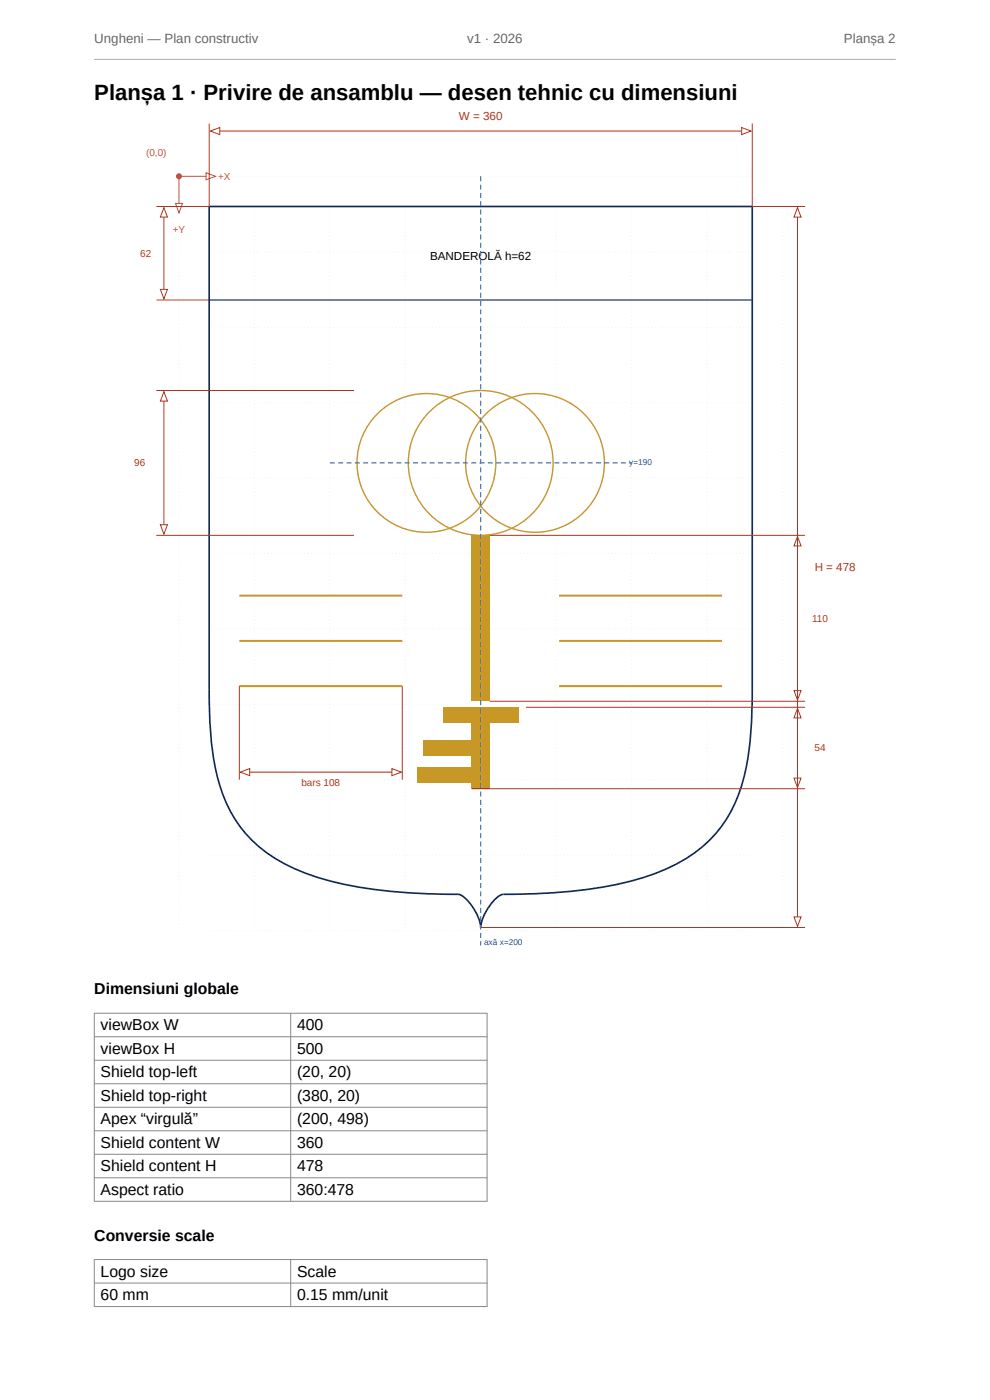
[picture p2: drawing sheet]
<svg xmlns="http://www.w3.org/2000/svg" width="210mm" height="297mm" viewBox="0 0 210 297" stroke-linecap="round" stroke-linejoin="round" font-family="sans-serif">
<path d="M20 12.6h170" fill="none" stroke="#aaa" stroke-width=".21"/>
<g fill="none" stroke="#ddd" stroke-width=".21" stroke-dasharray=".1 .7" stroke-linecap="butt">
<path d="M44.4 37.4h115.2M38 43.8v153M44.4 53.4h115.2M54 43.8v153M70 43.8v153M86 43.8v153M102 43.8v153M118 43.8v153M134 43.8v153M150 43.8v153M166 43.8v153M44.4 69.4h115.2"/>
<path d="M44.4 85.4h115.2M44.4 101.4h115.2M44.4 117.4h115.2M44.4 133.4h115.2M44.4 149.4h115.2M44.4 165.4h115.2M44.4 181.4h115.2M44.4 197.4h115.2"/>
</g>
<path d="M44.4 43.8h115.2v102.4a74.3 74.3 0 0 1-2.2 20.2 27 27 0 0 1-15.6 17.7 69.1 69.1 0 0 1-23.9 5.3l-11.1 .3a6.6 6.6 0 0 0-3.6 3.5 7.9 7.9 0 0 0-1.2 3.6 10.2 10.2 0 0 0-4.3-6.9l-.5-.2a104.4 104.4 0 0 1-28.5-3.2 32.8 32.8 0 0 1-17.6-10.9 33.6 33.6 0 0 1-6.2-17.3 105.1 105.1 0 0 1-.5-12.1z" fill="none" stroke="#102a5c" stroke-width=".35"/>
<path d="M44.4 63.6h115.2" fill="none" stroke="#102a5c" stroke-width=".25"/>
<g fill="none" stroke="#c89826" stroke-width=".28">
<circle cx="90.4" cy="98.2" r="14.7"/>
<circle cx="102" cy="98.2" r="15.4"/>
<circle cx="113.5" cy="98.2" r="14.7"/>
</g>
<g fill="#c89826">
<path d="M100 113.6h3.9v35.2h-3.9z"/>
<path d="M94 150h16v3.2h-16z"/>
<path d="M100 153.2h3.9v14.1h-3.9z"/>
<path d="M89.8 157.1h10.2v3.2h-10.2z"/>
<path d="M88.5 162.8h11.5v3.2h-11.5z"/>
</g>
<path d="M50.8 126.4h34.5M50.8 136h34.5M118.6 126.4h34.6M118.6 136h34.6M50.8 145.6h34.5M118.6 145.6h34.6" fill="none" stroke="#c89826" stroke-width=".42"/>
<circle cx="38" cy="37.4" r=".64" fill="#ff4136"/>
<path d="M43.7 37.4h-5.7v5.8M43.7 36.7l2 .7-2 .8zM37.2 43.2h1.5l-.7 2z" fill="none" stroke="#ff4136" stroke-width=".21"/>
<g fill="none" stroke="#a32" stroke-width=".21">
<path d="M44.4 26.2v17.6h-11.2M44.6 27.8l2-.7v1.5zM46.6 27.8h110.7M157.3 27.1l2 .7-2 .8zM159.6 26.2v17.6h11.2M34.8 44.1l.7 2h-1.5zM34.8 46.1v15.3M169.2 46.1v148.4M169.2 44.1l.7 2h-1.5zM33.2 63.6h11.2M34 61.4h1.5l-.7 2zM33.2 82.8h41.9"/>
<path d="M34.8 83.1l.7 2h-1.5zM34.8 85.1v26.2M33.2 113.6h41.9M34 111.3h1.5l-.7 2zM103.9 113.6h66.9M169.2 113.8l.7 2h-1.5zM50.8 145.6v19.8M85.3 145.6v19.8M103.9 148.8h66.9M111.6 150h59.2M168.4 146.5h1.5l-.7 2zM169.2 150.3l.7 2h-1.5z"/>
<path d="M51 163.8l2-.7v1.5zM53 163.8h30.1M83.1 163.1l2 .7-2 .8zM100 167.3h70.8M168.4 165.1h1.5l-.7 2zM102 196.8h68.8M168.4 194.5h1.5l-.7 2z"/>
</g>
<path d="M102 37.4v163.2M70 98.2h64" fill="none" stroke="#1a5fb4" stroke-width=".21" stroke-dasharray="1.1 .7" stroke-linecap="butt"/>
<g fill="none" stroke="#888" stroke-width=".21">
<path d="M19.9 215h83.5M19.9 219.9h83.5M20 214.9v40M61.7 214.9v40M103.3 214.9v40M19.9 224.9h83.5M19.9 229.9h83.5M19.9 234.9h83.5M19.9 239.9h83.5M19.9 244.9h83.5M19.9 249.9h83.5M19.9 254.8h83.5"/>
<path d="M19.9 267.2h83.5M19.9 272.2h83.5M19.9 277.2h83.5M20 267.2v10M61.7 267.2v10M103.3 267.2v10"/>
</g>
<text font-size="4.7" x="20" y="21.2">Planșa 1 · Privire de ansamblu — desen tehnic cu dimensiuni</text>
<g font-size="3.4">
<text x="20" y="210.9">Dimensiuni globale</text>
<text x="21.3" y="218.6">viewBox W</text>
<text x="63" y="218.6">400</text>
<text x="21.3" y="223.6">viewBox H</text>
<text x="63" y="223.6">500</text>
<text x="21.3" y="228.6">Shield top-left</text>
<text x="21.3" y="233.6">Shield top-right</text>
<text x="63" y="228.6">(20, 20)</text>
<text x="63" y="233.6">(380, 20)</text>
<text x="21.3" y="238.5">Apex “virgulă”</text>
<text x="63" y="238.5">(200, 498)</text>
<text x="21.3" y="243.5">Shield content W</text>
<text x="63" y="243.5">360</text>
<text x="21.3" y="248.5">Shield content H</text>
<text x="63" y="248.5">478</text>
<text x="21.3" y="253.5">Aspect ratio</text>
<text x="63" y="253.5">360:478</text>
<text x="20" y="263.2">Conversie scale</text>
<text x="21.3" y="270.9">Logo size</text>
<text x="21.3" y="275.8">60 mm</text>
<text x="63" y="270.9">Scale</text>
<text x="63" y="275.8">0.15 mm/unit</text>
</g>
<g font-size="2.8" fill="#666">
<text x="20" y="9.2">Ungheni — Plan constructiv</text>
<text x="99.1" y="9.2">v1 · 2026</text>
<text x="179" y="9.2">Planșa 2</text>
</g>
<g font-size="2.5" fill="#a32">
<text x="97.3" y="25.4">W = 360</text>
<text x="172.8" y="121.1">H = 478</text>
</g>
<text font-size="2.5" x="91.2" y="55.2">BANDEROLĂ h=62</text>
<g font-size="2.1" fill="#ff4136">
<text x="31" y="33.1">(0,0)</text>
<text x="46.2" y="38.1">+X</text>
<text x="36.6" y="49.3">+Y</text>
</g>
<g font-size="2.1" fill="#a32">
<text x="29.8" y="54.4">62</text>
<text x="28.5" y="98.9">96</text>
<text x="172.3" y="131.9">110</text>
<text x="172.8" y="159.4">54</text>
<text x="63.9" y="166.8">bars 108</text>
</g>
<g font-size="1.8" fill="#1a5fb4">
<text x="133.5" y="98.6">y=190</text>
<text x="102.7" y="200.6">axă x=200</text>
</g>
</svg>
